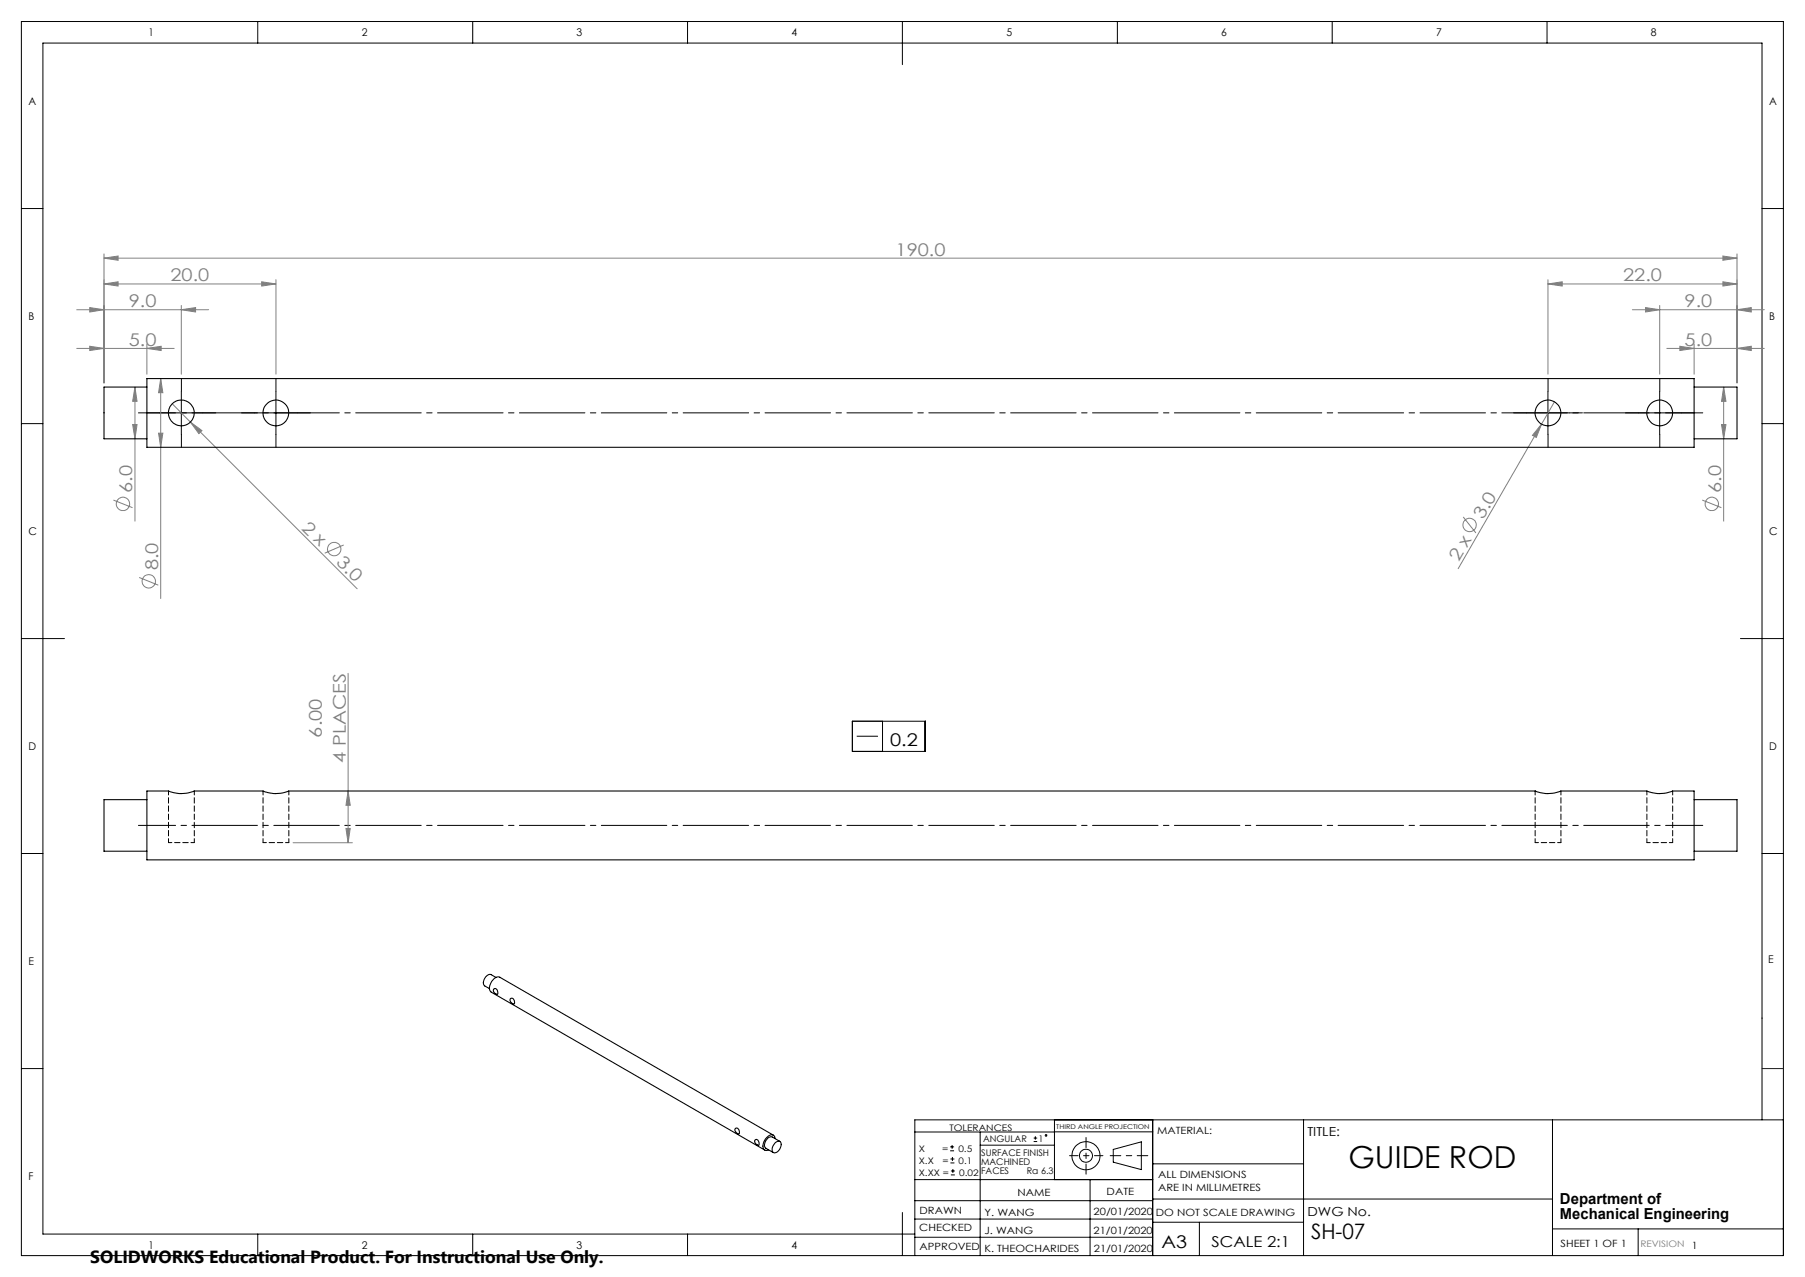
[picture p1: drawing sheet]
<svg xmlns="http://www.w3.org/2000/svg" width="420mm" height="297mm" viewBox="0 0 420 297" stroke-linecap="round" stroke-linejoin="round" font-family="sans-serif">
<g fill="none" stroke="#000" stroke-width=".23">
<path d="M5 5h410v287h-410zM60 5v5M110 5v5M160 5v5M210 5v10M260 5v5M310 5v5M360 5v5M5 48.5h5M410 48.5h5M5 98.5h5M37.2 96h10"/>
<path d="M42.2 91v10M59.2 96h10M64.2 91v10M355.2 96h10M360.2 91v10M381.2 96h10M386.2 91v10M410 98.5h5M5 148.5h10M405 148.5h10M198.3 167.7h17v7.1h-17zM199.4 171.2h4.9"/>
<path d="M205.4 167.7v7.1M5 198.5h5M410 198.5h5M5 248.5h5M212.9 279.3h55.3M212.9 274.4h55.3M212.9 263.3h32.5M228.1 263.3v28.7M228.1 266.3h17.3M245.4 263.2h22.8M245.4 260.5v13.9M253.6 274.4v17.6"/>
<path d="M259 267.3l6.6-1.7v6.4l-6.6-1.7zM268.2 260.5v31.5M268.2 270.7h35.1M268.2 278.9h93M303.3 260.5v31.5M361.2 260.5v31.5M410 260.5v-250.5h-400v277h202.9M415 260.5h-202.1v31.5M60 287v5M110 287v5M160 287v5M210 282v10"/>
<path d="M212.9 287.8h55.3M212.9 283.5h55.3M268.2 284.3h35.1M279.1 284.3v7.7M361.2 285.8h53.8M381.2 285.8v6.2"/>
<circle cx="252.7" cy="268.8" r="1.52"/>
<circle cx="252.7" cy="268.8" r="3.3"/>
</g>
<path d="M267.1 268.8h-8.8" fill="none" stroke="#000" stroke-width=".23" stroke-dasharray="15.2 1.3 1.3 1.3" stroke-dashoffset="12.8"/>
<path d="M252.7 264.6v8.5" fill="none" stroke="#000" stroke-width=".23" stroke-dasharray="15.2 1.3 1.3 1.3" stroke-dashoffset="12.9"/>
<path d="M248.9 268.8h7.7" fill="none" stroke="#000" stroke-width=".23" stroke-dasharray="15.2 1.3 1.3 1.3" stroke-dashoffset="13.3"/>
<path d="M410 248.5h5" fill="none" stroke="#00f" stroke-width=".23"/>
<g fill="none" stroke="#808080" stroke-width=".23">
<path d="M24.2 59.1v29.9M400.9 59.5l3.3 .5-3.3 .5zM404.2 59.1v29.9M17.9 72h30.6M20.9 71.5l3.3 .5-3.3 .6zM24.2 66l3.3-.5v1zM24.2 60l3.3-.5v1zM24.2 66h40M24.2 60h380M42.2 72l3.3-.5v1.1zM42.2 71v16M60.9 65.5l3.3 .5-3.3 .5z"/>
<path d="M64.2 65v22M360.2 66l3.3-.5v1zM360.2 66h44M360.2 65v22M379.8 72h30.7M382.9 71.5l3.3 .5-3.3 .6zM386.2 71v16M400.9 65.5l3.3 .5-3.3 .5zM404.2 72l3.3-.5v1.1zM17.9 81h22.6M20.9 80.5l3.3 .5-3.3 .5zM30.9 98.7h1l-.5 3.4z"/>
<path d="M31.4 90l.5 3.3h-1zM31.4 90v31.2M34.2 81l3.3-.5v1zM34.2 80v7M37.4 88l.5 3.3h-1zM37.4 88v51.2M40.1 93.9l4.2 4.3M44.3 98.2l2.7 2-.7 .7zM44.3 98.2l38.8 38.7M358.7 98.6l-1.2 3.1-.9-.5zM358.7 98.6l-19.4 33.7M361.7 93.4l-3 5.2"/>
<path d="M387.8 81h22.7M390.9 80.5l3.3 .5-3.3 .5zM394.2 80v7M400.6 98.7h1l-.5 3.4zM401.1 90l.5 3.3h-1zM401.1 90v31.2M404.2 81l3.3-.5v1zM26.4 116.3l4.4 1.8M36.9 100.7h1l-.5 3.3zM396.1 116.3l4.4 1.8M32.4 134.3l4.4 1.8M80 126.7l-4.4 2"/>
<path d="M340.5 120.2l2.9 3.8M81 156.6v39.4M68.2 196h13.8M80.5 192.7h1l-.5 3.3zM81 184l.5 3.3h-1z"/>
<circle cx="28.6" cy="117.2" r="1.56"/>
<circle cx="398.3" cy="117.2" r="1.55"/>
<circle cx="34.6" cy="135.2" r="1.56"/>
<circle cx="77.8" cy="127.7" r="1.56"/>
<circle cx="341.9" cy="122.1" r="1.56"/>
</g>
<path d="M32.2 96h364M32.2 192h364" fill="none" stroke="#000" stroke-width=".23" stroke-dasharray="15.2 1.3 1.3 1.3" stroke-dashoffset="6.6"/>
<g fill="none" stroke="#000" stroke-width=".23" stroke-dasharray="15.2 1.3 1.3 1.3">
<path d="M37.2 96h-3M42.2 91v-3M47.2 96h3M59.2 96h-3M64.2 91v-3M69.2 96h3M355.2 96h-3M360.2 91v-3M365.2 96h3M381.2 96h-3M386.2 91v-3M391.2 96h3"/>
<path d="M42.2 101v3M64.2 101v3M360.2 101v3M386.2 101v3"/>
</g>
<g fill="#808080">
<path d="M358.7 98.6l-1.2 3.1-.9-.5z"/>
<path d="M44.3 98.2l2.7 2-.7 .7z"/>
<path d="M20.9 80.5l3.3 .5-3.3 .5zM34.2 81l3.3-.5v1zM20.9 71.5l3.3 .5-3.3 .6zM42.2 72l3.3-.5v1.1zM24.2 66l3.3-.5v1zM60.9 65.5l3.3 .5-3.3 .5z"/>
<path d="M24.2 60l3.3-.5v1zM400.9 59.5l3.3 .5-3.3 .5z"/>
<path d="M404.2 72l3.3-.5v1.1zM382.9 71.5l3.3 .5-3.3 .6zM400.9 65.5l3.3 .5-3.3 .5zM360.2 66l3.3-.5v1z"/>
<path d="M404.2 81l3.3-.5v1zM390.9 80.5l3.3 .5-3.3 .5z"/>
<path d="M80.5 192.7h1l-.5 3.3zM81 184l.5 3.3h-1z"/>
<path d="M401.1 90l.5 3.3h-1zM400.6 98.7h1l-.5 3.4zM31.4 90l.5 3.3h-1zM30.9 98.7h1l-.5 3.4zM37.4 88l.5 3.3h-1zM36.9 100.7h1l-.5 3.3z"/>
</g>
<g fill="none" stroke="#000" stroke-width=".25">
<path d="M34.2 88h360v16h-360zM34.2 90h-10v12.1h10M394.2 90h10v12.1h-10M34.2 184h5a8 8 0 0 0 6 0h16a7.9 7.9 0 0 0 6 0h290a8 8 0 0 0 6 0h20a8 8 0 0 0 6 0h5v16h-360zM34.2 186h-10v12h10M394.2 186h10v12h-10M114.9 230a.82 .82 0 0 1 .8 .4 .82 .82 0 0 1 0 .9l-.4-.2a.78 .78 0 0 1-.4-1.1zM115.4 227.3l-1.1-.6a1.74 1.74 0 0 0-1.6 2.5l1.2 .7M118.7 232.3a.78 .78 0 0 1 .9 .3 .78 .78 0 0 1 .1 .9l-.5-.1a.85 .85 0 0 1-.5-1.1zM171.1 262.5a.68 .68 0 0 1 .8 .1 .68 .68 0 0 1 .1 .8 .31 .31 0 0 1-.2 .4 .31 .31 0 0 1-.3-.3 .82 .82 0 0 1-.4-1zM175.7 265.1a.8 .8 0 0 1 .8 .3 .8 .8 0 0 1 .1 .9 .82 .82 0 0 1-.9-1.2zM180 264l-63.7-36.7a2.24 2.24 0 0 0-2.4 2.2l.1 .9 .3 .3 63.6 36.8"/>
<path d="M180.4 265.8a.8 .8 0 0 1 1.1-.3 .8 .8 0 0 1 .2 1.2 1.39 1.39 0 0 1-1.9 1.3 1.77 1.77 0 0 1 .6-2.2zM180.4 264.8a.95 .95 0 0 0-.8-.9 .95 .95 0 0 0-1 .5 2.29 2.29 0 0 0-.7 3l.4 .2 .6-.2M181.5 265.5l-1.8-1.1a1.74 1.74 0 0 0-1.5 2.6l1.8 1.1"/>
<circle cx="42.2" cy="96.1" r="3"/>
<circle cx="64.2" cy="96" r="3"/>
<circle cx="360.2" cy="96" r="3"/>
<circle cx="386.2" cy="96" r="3"/>
</g>
<path d="M42.2 184.6l.1-.1M64.2 184.6l.1-.1M357.2 184h.1M360.2 184.6l.1-.1M386.2 184.6l.1-.1" fill="none" stroke="#000" stroke-width=".23" stroke-dasharray="1.3 .6"/>
<path d="M39.2 196h6M61.2 196h6M357.2 196h6M383.2 196h6" fill="none" stroke="#000" stroke-width=".23" stroke-dasharray="1.3 .6" stroke-dashoffset=".5"/>
<path d="M39.2 184v12M45.2 196v-12M61.2 184v12M67.2 196v-12M357.2 184v12M363.2 196v-12M383.2 184v12M389.2 196v-12" fill="none" stroke="#000" stroke-width=".23" stroke-dasharray="1.3 .6" stroke-dashoffset=".3"/>
<g fill="none" stroke="#000" stroke-width=".23">
<path d="M221.1 267.6h.9M221.1 266.7h.9M221.2 270.5h.9M221.2 269.6h.9M221.3 273.3h.9M221.3 272.3h.9M221.5 266.3v.9M221.6 269.1v.9M221.7 271.9v.9M240.5 265.5h.8M240.5 264.7h.8M240.9 264.3v.8"/>
<circle cx="243.4" cy="264.1" r=".21"/>
</g>
<text font-size="7.1" x="313.8" y="271.6">GUIDE ROD</text>
<text font-size="4.9" x="305.1" y="288.2">SH-07</text>
<g font-size="4.1" fill="#808080">
<text x="208.4" y="59.4">190.0</text>
<text x="39.7" y="65.4">20.0</text>
<text x="377.7" y="65.4">22.0</text>
<text x="30" y="71.4">9.0</text>
<text x="392" y="71.4">9.0</text>
<text x="30" y="80.4">5.0</text>
<text x="392" y="80.4">5.0</text>
<text x="30.8" y="114.6" transform="rotate(-90 30.8 114.6)">6.0</text>
<text x="400.5" y="114.6" transform="rotate(-90 400.5 114.6)">6.0</text>
<text x="70" y="123" transform="rotate(45 70 123)">2 x</text>
<text x="345.1" y="120.9" transform="rotate(-60 345.1 120.9)">3.0</text>
<text x="78.1" y="131" transform="rotate(45 78.1 131)">3.0</text>
<text x="339.4" y="130.8" transform="rotate(-60 339.4 130.8)">2 x</text>
<text x="36.8" y="132.6" transform="rotate(-90 36.8 132.6)">8.0</text>
<text x="74.9" y="171.5" transform="rotate(-90 74.9 171.5)">6.00</text>
<text x="80.4" y="177.4" transform="rotate(-90 80.4 177.4)">4 PLACES</text>
</g>
<g font-size="4.1">
<text x="207.1" y="173.4">0.2</text>
<text x="21" y="293.7">SOLIDWORKS Educational Product. For Instructional Use Only.</text>
<text x="270.2" y="290.1">A3</text>
</g>
<g font-size="3.5">
<text x="363" y="279.9">Department of</text>
<text x="363" y="283.4">Mechanical Engineering</text>
<text x="281.9" y="290">SCALE 2:1</text>
</g>
<g font-size="2.9">
<text x="304.2" y="264.3">TITLE:</text>
<text x="304.2" y="282.8">DWG No.</text>
</g>
<g font-size="2.5">
<text x="34.6" y="8.4">1</text>
<text x="84.2" y="8.4">2</text>
<text x="134.2" y="8.4">3</text>
<text x="184.2" y="8.4">4</text>
<text x="234.2" y="8.4">5</text>
<text x="284.2" y="8.4">6</text>
<text x="334.2" y="8.4">7</text>
<text x="384.2" y="8.4">8</text>
<text x="6.7" y="24.4">A</text>
<text x="411.7" y="24.4">A</text>
<text x="6.7" y="74.4">B</text>
<text x="411.7" y="74.4">B</text>
<text x="6.7" y="124.4">C</text>
<text x="411.7" y="124.4">C</text>
<text x="6.7" y="174.4">D</text>
<text x="411.7" y="174.4">D</text>
<text x="6.7" y="224.4">E</text>
<text x="411.4" y="224">E</text>
<text x="6.7" y="274.4">F</text>
<text x="34.6" y="290.4">1</text>
<text x="84.2" y="290.4">2</text>
<text x="134.2" y="290.4">3</text>
<text x="184.2" y="290.4">4</text>
</g>
<g font-size="2.3">
<text x="269.3" y="263.8">MATERIAL:</text>
<text x="269.5" y="273.9">ALL DIMENSIONS</text>
<text x="236.8" y="278.1">NAME</text>
<text x="257.5" y="277.8">DATE</text>
<text x="269.5" y="276.9">ARE IN MILLIMETRES</text>
<text x="213.9" y="286.4">CHECKED</text>
<text x="214" y="282.3">DRAWN</text>
<text x="229.1" y="287">J. WANG</text>
<text x="229.1" y="282.8">Y. WANG</text>
<text x="254.5" y="282.7">20/01/2020</text>
<text x="254.5" y="286.9">21/01/2020</text>
<text x="269" y="282.7">DO NOT SCALE DRAWING</text>
<text x="214" y="290.7">APPROVED</text>
<text x="229.1" y="291.1">K. THEOCHARIDES</text>
<text x="254.5" y="291.1">21/01/2020</text>
<text x="363.1" y="290">SHEET 1 OF 1</text>
<text x="393.7" y="290.5">1</text>
</g>
<g font-size="2.1">
<text x="220.9" y="263.1">TOLERANCES</text>
<text x="213.8" y="267.9">X</text>
<text x="219.2" y="267.9">=</text>
<text x="223" y="267.9">0.5</text>
<text x="228.3" y="268.8">SURFACE FINISH</text>
<text x="228.8" y="265.6">ANGULAR</text>
<text x="241.6" y="265.6">1</text>
<text x="213.8" y="270.7">X.X</text>
<text x="213.8" y="273.5">X.XX =</text>
<text x="219.3" y="270.7">=</text>
<text x="223.1" y="270.7">0.1</text>
<text x="223.2" y="273.5">0.02</text>
<text x="228.3" y="270.9">MACHINED</text>
<text x="228.3" y="273">FACES</text>
<text x="238.9" y="273">Ra 6.3</text>
</g>
<text font-size="2.1" fill="#808080" x="381.7" y="290.1">REVISION</text>
<text font-size="1.5" x="245.8" y="262.7">THIRD ANGLE PROJECTION</text>
</svg>
